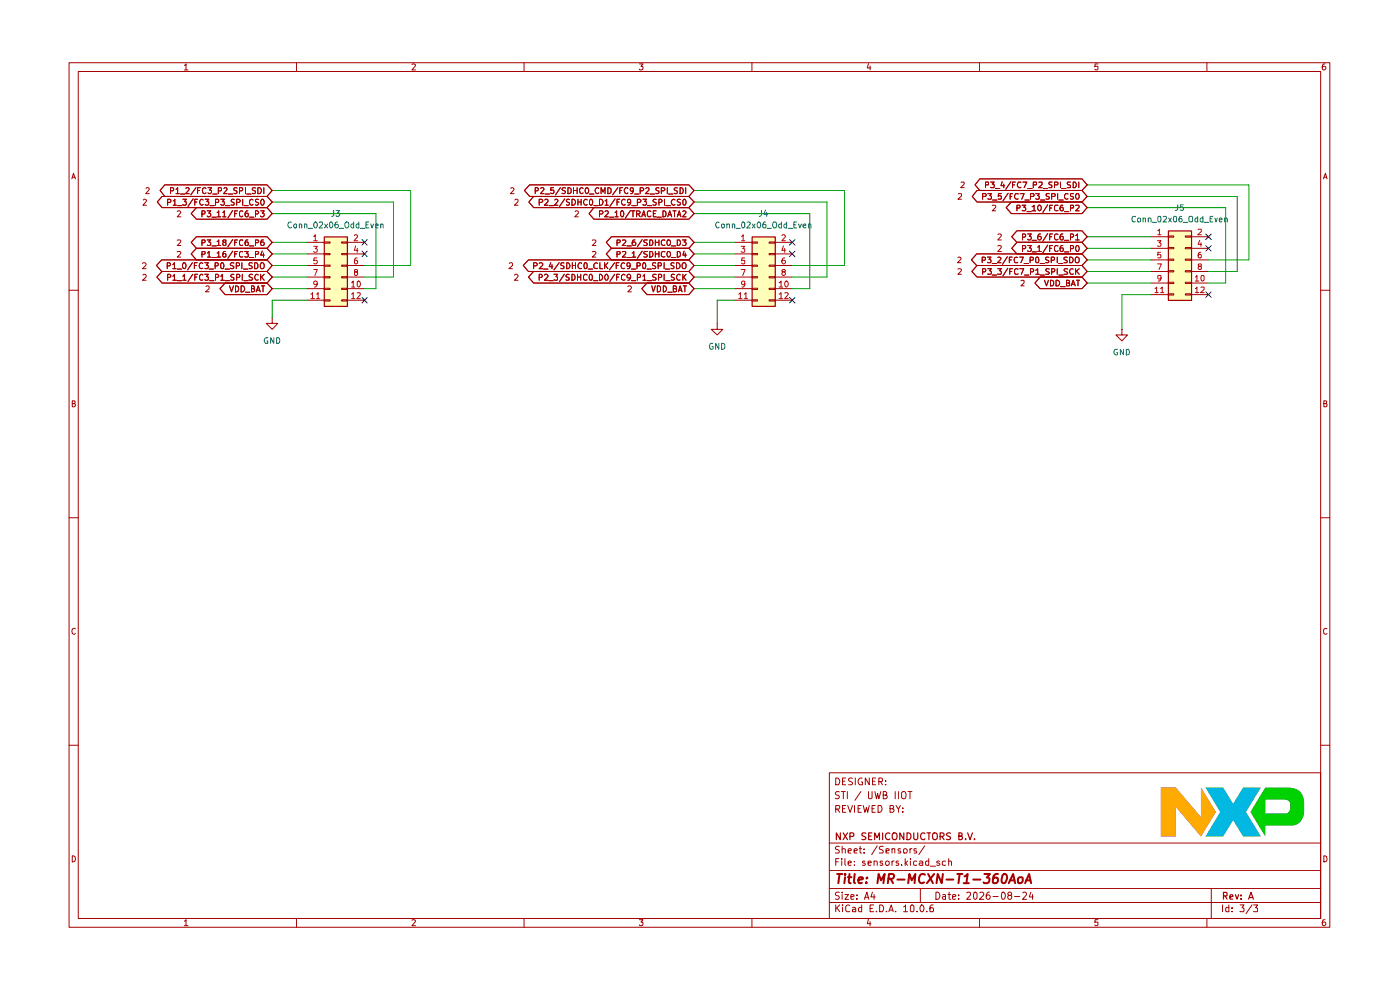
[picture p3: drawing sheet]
(kicad_sch
 (version 20260306)
 (generator "eeschema")
 (generator_version "10.0")
 (paper "A4")
 (title_block
  (title "${TITLE}")
  (date "2026-08-24")
  (rev "${BOARD_REV}")
  (company "${COMPANY}")
  (comment 1 "DESIGNER: ${DESIGNER}")
  (comment 2 "${DEPARTMENT}")
  (comment 3 "REVIEWED BY: ${REVIEWER}"))
 (lib_symbols
  (symbol "Connector_Generic:Conn_02x06_Odd_Even"
   (pin_names
    (offset 1.016) (hide yes)) (exclude_from_sim no) (in_bom yes) (on_board yes)
   (in_pos_files yes)
   (duplicate_pin_numbers_are_jumpers no)
   (property "Reference" "J" (at 1.27 7.62 0) (show_name no) (do_not_autoplace no) (effects (font (size 1.27 1.27))))
   (property "Value" "Conn_02x06_Odd_Even" (at 1.27 -10.16 0) (show_name no) (do_not_autoplace no) (effects (font (size 1.27 1.27))))
   (property "Footprint" "" (at 0 0 0) (show_name no) (do_not_autoplace no) (hide yes) (effects (font (size 1.27 1.27))))
   (property "Datasheet" "" (at 0 0 0) (show_name no) (do_not_autoplace no) (hide yes) (effects (font (size 1.27 1.27))))
   (property "Description" "Generic connector, double row, 02x06, odd/even pin numbering scheme (row 1 odd numbers, row 2 even numbers), script generated (kicad-library-utils/schlib/autogen/connector/)" (at 0 0 0) (show_name no) (do_not_autoplace no) (hide yes) (effects (font (size 1.27 1.27))))
   (symbol "Conn_02x06_Odd_Even_1_1"
    (rectangle (start -1.27 6.35) (end 3.81 -8.89) (stroke (width 0.254) (type default)) (fill (type background)))
    (rectangle (start -1.27 5.207) (end 0 4.953) (stroke (width 0.1524) (type default)) (fill (type none)))
    (rectangle (start -1.27 2.667) (end 0 2.413) (stroke (width 0.1524) (type default)) (fill (type none)))
    (rectangle (start -1.27 0.127) (end 0 -0.127) (stroke (width 0.1524) (type default)) (fill (type none)))
    (rectangle (start -1.27 -2.413) (end 0 -2.667) (stroke (width 0.1524) (type default)) (fill (type none)))
    (rectangle (start -1.27 -4.953) (end 0 -5.207) (stroke (width 0.1524) (type default)) (fill (type none)))
    (rectangle (start -1.27 -7.493) (end 0 -7.747) (stroke (width 0.1524) (type default)) (fill (type none)))
    (rectangle (start 3.81 5.207) (end 2.54 4.953) (stroke (width 0.1524) (type default)) (fill (type none)))
    (rectangle (start 3.81 2.667) (end 2.54 2.413) (stroke (width 0.1524) (type default)) (fill (type none)))
    (rectangle (start 3.81 0.127) (end 2.54 -0.127) (stroke (width 0.1524) (type default)) (fill (type none)))
    (rectangle (start 3.81 -2.413) (end 2.54 -2.667) (stroke (width 0.1524) (type default)) (fill (type none)))
    (rectangle (start 3.81 -4.953) (end 2.54 -5.207) (stroke (width 0.1524) (type default)) (fill (type none)))
    (rectangle (start 3.81 -7.493) (end 2.54 -7.747) (stroke (width 0.1524) (type default)) (fill (type none)))
    (pin passive line (at -5.08 5.08 0) (length 3.81) (name "Pin_1" (effects (font (size 1.27 1.27)))) (number "1" (effects (font (size 1.27 1.27)))))
    (pin passive line (at 7.62 5.08 180) (length 3.81) (name "Pin_2" (effects (font (size 1.27 1.27)))) (number "2" (effects (font (size 1.27 1.27)))))
    (pin passive line (at -5.08 2.54 0) (length 3.81) (name "Pin_3" (effects (font (size 1.27 1.27)))) (number "3" (effects (font (size 1.27 1.27)))))
    (pin passive line (at 7.62 2.54 180) (length 3.81) (name "Pin_4" (effects (font (size 1.27 1.27)))) (number "4" (effects (font (size 1.27 1.27)))))
    (pin passive line (at -5.08 0 0) (length 3.81) (name "Pin_5" (effects (font (size 1.27 1.27)))) (number "5" (effects (font (size 1.27 1.27)))))
    (pin passive line (at 7.62 0 180) (length 3.81) (name "Pin_6" (effects (font (size 1.27 1.27)))) (number "6" (effects (font (size 1.27 1.27)))))
    (pin passive line (at -5.08 -2.54 0) (length 3.81) (name "Pin_7" (effects (font (size 1.27 1.27)))) (number "7" (effects (font (size 1.27 1.27)))))
    (pin passive line (at 7.62 -2.54 180) (length 3.81) (name "Pin_8" (effects (font (size 1.27 1.27)))) (number "8" (effects (font (size 1.27 1.27)))))
    (pin passive line (at -5.08 -5.08 0) (length 3.81) (name "Pin_9" (effects (font (size 1.27 1.27)))) (number "9" (effects (font (size 1.27 1.27)))))
    (pin passive line (at 7.62 -5.08 180) (length 3.81) (name "Pin_10" (effects (font (size 1.27 1.27)))) (number "10" (effects (font (size 1.27 1.27)))))
    (pin passive line (at -5.08 -7.62 0) (length 3.81) (name "Pin_11" (effects (font (size 1.27 1.27)))) (number "11" (effects (font (size 1.27 1.27)))))
    (pin passive line (at 7.62 -7.62 180) (length 3.81) (name "Pin_12" (effects (font (size 1.27 1.27)))) (number "12" (effects (font (size 1.27 1.27))))))
   (embedded_fonts no))
  (symbol "power:GND"
   (power global)
   (pin_numbers (hide yes))
   (pin_names
    (offset 0) (hide yes)) (exclude_from_sim no) (in_bom yes) (on_board yes)
   (in_pos_files yes)
   (duplicate_pin_numbers_are_jumpers no)
   (property "Reference" "#PWR" (at 0 -6.35 0) (show_name no) (do_not_autoplace no) (hide yes) (effects (font (size 1.27 1.27))))
   (property "Value" "GND" (at 0 -3.81 0) (show_name no) (do_not_autoplace no) (effects (font (size 1.27 1.27))))
   (property "Footprint" "" (at 0 0 0) (show_name no) (do_not_autoplace no) (hide yes) (effects (font (size 1.27 1.27))))
   (property "Datasheet" "" (at 0 0 0) (show_name no) (do_not_autoplace no) (hide yes) (effects (font (size 1.27 1.27))))
   (property "Description" "Power symbol creates a global label with name \"GND\" , ground" (at 0 0 0) (show_name no) (do_not_autoplace no) (hide yes) (effects (font (size 1.27 1.27))))
   (symbol "GND_0_1"
    (polyline (pts (xy 0 0) (xy 0 -1.27) (xy 1.27 -1.27) (xy 0 -2.54) (xy -1.27 -1.27) (xy 0 -1.27)) (stroke (width 0) (type default)) (fill (type none))))
   (symbol "GND_1_1"
    (pin power_in line (at 0 0 270) (length 0) (name "" (effects (font (size 1.27 1.27)))) (number "1" (effects (font (size 1.27 1.27))))))
   (embedded_fonts no)))
 (no_connect
  (at 168.91 52.07))
 (no_connect
  (at 168.91 62.23))
 (no_connect
  (at 74.93 52.07))
 (no_connect
  (at 74.93 49.53))
 (no_connect
  (at 168.91 49.53))
 (no_connect
  (at 260.35 50.8))
 (no_connect
  (at 74.93 62.23))
 (no_connect
  (at 260.35 60.96))
 (no_connect
  (at 260.35 48.26))
 (wire
  (pts (xy 54.61 54.61) (xy 62.23 54.61))
  (stroke (width 0) (type default)))
 (wire
  (pts (xy 269.24 53.34) (xy 260.35 53.34))
  (stroke (width 0) (type default)))
 (wire
  (pts (xy 54.61 49.53) (xy 62.23 49.53))
  (stroke (width 0) (type default)))
 (wire
  (pts (xy 62.23 62.23) (xy 54.61 62.23))
  (stroke (width 0) (type default)))
 (wire
  (pts (xy 233.68 48.26) (xy 247.65 48.26))
  (stroke (width 0) (type default)))
 (wire
  (pts (xy 241.3 60.96) (xy 241.3 68.58))
  (stroke (width 0) (type default)))
 (wire
  (pts (xy 233.68 36.83) (xy 269.24 36.83))
  (stroke (width 0) (type default)))
 (wire
  (pts (xy 147.32 49.53) (xy 156.21 49.53))
  (stroke (width 0) (type default)))
 (wire
  (pts (xy 147.32 54.61) (xy 156.21 54.61))
  (stroke (width 0) (type default)))
 (wire
  (pts (xy 172.72 43.18) (xy 172.72 59.69))
  (stroke (width 0) (type default)))
 (wire
  (pts (xy 54.61 40.64) (xy 81.28 40.64))
  (stroke (width 0) (type default)))
 (wire
  (pts (xy 233.68 53.34) (xy 247.65 53.34))
  (stroke (width 0) (type default)))
 (wire
  (pts (xy 54.61 59.69) (xy 62.23 59.69))
  (stroke (width 0) (type default)))
 (wire
  (pts (xy 54.61 52.07) (xy 62.23 52.07))
  (stroke (width 0) (type default)))
 (wire
  (pts (xy 264.16 41.91) (xy 264.16 58.42))
  (stroke (width 0) (type default)))
 (wire
  (pts (xy 266.7 39.37) (xy 266.7 55.88))
  (stroke (width 0) (type default)))
 (wire
  (pts (xy 180.34 38.1) (xy 180.34 54.61))
  (stroke (width 0) (type default)))
 (wire
  (pts (xy 233.68 58.42) (xy 247.65 58.42))
  (stroke (width 0) (type default)))
 (wire
  (pts (xy 147.32 57.15) (xy 156.21 57.15))
  (stroke (width 0) (type default)))
 (wire
  (pts (xy 81.28 40.64) (xy 81.28 57.15))
  (stroke (width 0) (type default)))
 (wire
  (pts (xy 264.16 58.42) (xy 260.35 58.42))
  (stroke (width 0) (type default)))
 (wire
  (pts (xy 85.09 38.1) (xy 85.09 54.61))
  (stroke (width 0) (type default)))
 (wire
  (pts (xy 77.47 43.18) (xy 54.61 43.18))
  (stroke (width 0) (type default)))
 (wire
  (pts (xy 247.65 60.96) (xy 241.3 60.96))
  (stroke (width 0) (type default)))
 (wire
  (pts (xy 233.68 39.37) (xy 266.7 39.37))
  (stroke (width 0) (type default)))
 (wire
  (pts (xy 172.72 59.69) (xy 168.91 59.69))
  (stroke (width 0) (type default)))
 (wire
  (pts (xy 54.61 57.15) (xy 62.23 57.15))
  (stroke (width 0) (type default)))
 (wire
  (pts (xy 233.68 55.88) (xy 247.65 55.88))
  (stroke (width 0) (type default)))
 (wire
  (pts (xy 54.61 38.1) (xy 85.09 38.1))
  (stroke (width 0) (type default)))
 (wire
  (pts (xy 176.53 40.64) (xy 176.53 57.15))
  (stroke (width 0) (type default)))
 (wire
  (pts (xy 147.32 40.64) (xy 176.53 40.64))
  (stroke (width 0) (type default)))
 (wire
  (pts (xy 147.32 59.69) (xy 156.21 59.69))
  (stroke (width 0) (type default)))
 (wire
  (pts (xy 54.61 62.23) (xy 54.61 66.04))
  (stroke (width 0) (type default)))
 (wire
  (pts (xy 266.7 55.88) (xy 260.35 55.88))
  (stroke (width 0) (type default)))
 (wire
  (pts (xy 147.32 43.18) (xy 172.72 43.18))
  (stroke (width 0) (type default)))
 (wire
  (pts (xy 233.68 50.8) (xy 247.65 50.8))
  (stroke (width 0) (type default)))
 (wire
  (pts (xy 81.28 57.15) (xy 74.93 57.15))
  (stroke (width 0) (type default)))
 (wire
  (pts (xy 233.68 41.91) (xy 264.16 41.91))
  (stroke (width 0) (type default)))
 (wire
  (pts (xy 85.09 54.61) (xy 74.93 54.61))
  (stroke (width 0) (type default)))
 (wire
  (pts (xy 152.4 62.23) (xy 152.4 67.31))
  (stroke (width 0) (type default)))
 (wire
  (pts (xy 74.93 59.69) (xy 77.47 59.69))
  (stroke (width 0) (type default)))
 (wire
  (pts (xy 77.47 59.69) (xy 77.47 43.18))
  (stroke (width 0) (type default)))
 (wire
  (pts (xy 156.21 62.23) (xy 152.4 62.23))
  (stroke (width 0) (type default)))
 (wire
  (pts (xy 147.32 38.1) (xy 180.34 38.1))
  (stroke (width 0) (type default)))
 (wire
  (pts (xy 147.32 52.07) (xy 156.21 52.07))
  (stroke (width 0) (type default)))
 (wire
  (pts (xy 176.53 57.15) (xy 168.91 57.15))
  (stroke (width 0) (type default)))
 (wire
  (pts (xy 180.34 54.61) (xy 168.91 54.61))
  (stroke (width 0) (type default)))
 (wire
  (pts (xy 269.24 36.83) (xy 269.24 53.34))
  (stroke (width 0) (type default)))
 (global_label "P2_1{slash}SDHC0_D4"
  (shape bidirectional)
  (at 147.32 52.07 180)
  (fields_autoplaced yes)
  (effects (font (size 1.27 1.27)) (justify right))
  (property "Intersheetrefs" "${INTERSHEET_REFS}" (at 127.4998 52.07 0) (show_name no) (do_not_autoplace no) (effects (font (size 1.27 1.27)) (justify right))))
 (global_label "P1_1{slash}FC3_P1_SPI_SCK"
  (shape bidirectional)
  (at 54.61 57.15 180)
  (fields_autoplaced yes)
  (effects (font (size 1.27 1.27)) (justify right))
  (property "Intersheetrefs" "${INTERSHEET_REFS}" (at 28.7422 57.15 0) (show_name no) (do_not_autoplace no) (effects (font (size 1.27 1.27)) (justify right))))
 (global_label "P3_18{slash}FC6_P6"
  (shape bidirectional)
  (at 54.61 49.53 180)
  (fields_autoplaced yes)
  (effects (font (size 1.27 1.27)) (justify right))
  (property "Intersheetrefs" "${INTERSHEET_REFS}" (at 36.3017 49.53 0) (show_name no) (do_not_autoplace no) (effects (font (size 1.27 1.27)) (justify right))))
 (global_label "P1_2{slash}FC3_P2_SPI_SDI"
  (shape bidirectional)
  (at 54.61 38.1 180)
  (fields_autoplaced yes)
  (effects (font (size 1.27 1.27)) (justify right))
  (property "Intersheetrefs" "${INTERSHEET_REFS}" (at 29.4074 38.1 0) (show_name no) (do_not_autoplace no) (effects (font (size 1.27 1.27)) (justify right))))
 (global_label "P3_6{slash}FC6_P1"
  (shape bidirectional)
  (at 233.68 48.26 180)
  (fields_autoplaced yes)
  (effects (font (size 1.27 1.27)) (justify right))
  (property "Intersheetrefs" "${INTERSHEET_REFS}" (at 216.5812 48.26 0) (show_name no) (do_not_autoplace no) (effects (font (size 1.27 1.27)) (justify right))))
 (global_label "P2_6{slash}SDHC0_D3"
  (shape bidirectional)
  (at 147.32 49.53 180)
  (fields_autoplaced yes)
  (effects (font (size 1.27 1.27)) (justify right))
  (property "Intersheetrefs" "${INTERSHEET_REFS}" (at 127.4998 49.53 0) (show_name no) (do_not_autoplace no) (effects (font (size 1.27 1.27)) (justify right))))
 (global_label "P2_2/SDHC0_D1/FC9_P3_SPI_CS0"
  (shape bidirectional)
  (at 147.32 40.64 180)
  (fields_autoplaced yes)
  (effects (font (size 1.27 1.27)) (justify right))
  (property "Intersheetrefs" "${INTERSHEET_REFS}" (at 110.4456 40.64 0) (show_name no) (do_not_autoplace no) (effects (font (size 1.27 1.27)) (justify right))))
 (global_label "P2_10{slash}TRACE_DATA2"
  (shape bidirectional)
  (at 147.32 43.18 180)
  (fields_autoplaced yes)
  (effects (font (size 1.27 1.27)) (justify right))
  (property "Intersheetrefs" "${INTERSHEET_REFS}" (at 123.6898 43.18 0) (show_name no) (do_not_autoplace no) (effects (font (size 1.27 1.27)) (justify right))))
 (global_label "P3_2{slash}FC7_P0_SPI_SDO"
  (shape bidirectional)
  (at 233.68 53.34 180)
  (fields_autoplaced yes)
  (effects (font (size 1.27 1.27)) (justify right))
  (property "Intersheetrefs" "${INTERSHEET_REFS}" (at 207.7517 53.34 0) (show_name no) (do_not_autoplace no) (effects (font (size 1.27 1.27)) (justify right))))
 (global_label "P1_3{slash}FC3_P3_SPI_CS0"
  (shape bidirectional)
  (at 54.61 40.64 180)
  (fields_autoplaced yes)
  (effects (font (size 1.27 1.27)) (justify right))
  (property "Intersheetrefs" "${INTERSHEET_REFS}" (at 28.8027 40.64 0) (show_name no) (do_not_autoplace no) (effects (font (size 1.27 1.27)) (justify right))))
 (global_label "P3_10{slash}FC6_P2"
  (shape bidirectional)
  (at 233.68 41.91 180)
  (fields_autoplaced yes)
  (effects (font (size 1.27 1.27)) (justify right))
  (property "Intersheetrefs" "${INTERSHEET_REFS}" (at 215.3717 41.91 0) (show_name no) (do_not_autoplace no) (effects (font (size 1.27 1.27)) (justify right))))
 (global_label "P3_4{slash}FC7_P2_SPI_SDI"
  (shape bidirectional)
  (at 233.68 36.83 180)
  (fields_autoplaced yes)
  (effects (font (size 1.27 1.27)) (justify right))
  (property "Intersheetrefs" "${INTERSHEET_REFS}" (at 208.4774 36.83 0) (show_name no) (do_not_autoplace no) (effects (font (size 1.27 1.27)) (justify right))))
 (global_label "P3_1{slash}FC6_P0"
  (shape bidirectional)
  (at 233.68 50.8 180)
  (fields_autoplaced yes)
  (effects (font (size 1.27 1.27)) (justify right))
  (property "Intersheetrefs" "${INTERSHEET_REFS}" (at 216.5812 50.8 0) (show_name no) (do_not_autoplace no) (effects (font (size 1.27 1.27)) (justify right))))
 (global_label "VDD_BAT"
  (shape bidirectional)
  (at 54.61 59.69 180)
  (fields_autoplaced yes)
  (effects (font (size 1.27 1.27)) (justify right))
  (property "Intersheetrefs" "${INTERSHEET_REFS}" (at 42.5911 59.69 0) (show_name no) (do_not_autoplace no) (effects (font (size 1.27 1.27)) (justify right))))
 (global_label "P2_3/SDHC0_D0/FC9_P1_SPI_SCK"
  (shape bidirectional)
  (at 147.32 57.15 180)
  (fields_autoplaced yes)
  (effects (font (size 1.27 1.27)) (justify right))
  (property "Intersheetrefs" "${INTERSHEET_REFS}" (at 110.3851 57.15 0) (show_name no) (do_not_autoplace no) (effects (font (size 1.27 1.27)) (justify right))))
 (global_label "P2_4/SDHC0_CLK/FC9_P0_SPI_SDO"
  (shape bidirectional)
  (at 147.32 54.61 180)
  (fields_autoplaced yes)
  (effects (font (size 1.27 1.27)) (justify right))
  (property "Intersheetrefs" "${INTERSHEET_REFS}" (at 109.236 54.61 0) (show_name no) (do_not_autoplace no) (effects (font (size 1.27 1.27)) (justify right))))
 (global_label "P1_0{slash}FC3_P0_SPI_SDO"
  (shape bidirectional)
  (at 54.61 54.61 180)
  (fields_autoplaced yes)
  (effects (font (size 1.27 1.27)) (justify right))
  (property "Intersheetrefs" "${INTERSHEET_REFS}" (at 28.6817 54.61 0) (show_name no) (do_not_autoplace no) (effects (font (size 1.27 1.27)) (justify right))))
 (global_label "P3_11{slash}FC6_P3"
  (shape bidirectional)
  (at 54.61 43.18 180)
  (fields_autoplaced yes)
  (effects (font (size 1.27 1.27)) (justify right))
  (property "Intersheetrefs" "${INTERSHEET_REFS}" (at 36.3017 43.18 0) (show_name no) (do_not_autoplace no) (effects (font (size 1.27 1.27)) (justify right))))
 (global_label "VDD_BAT"
  (shape bidirectional)
  (at 233.68 58.42 180)
  (fields_autoplaced yes)
  (effects (font (size 1.27 1.27)) (justify right))
  (property "Intersheetrefs" "${INTERSHEET_REFS}" (at 221.6611 58.42 0) (show_name no) (do_not_autoplace no) (effects (font (size 1.27 1.27)) (justify right))))
 (global_label "P2_5/SDHC0_CMD/FC9_P2_SPI_SDI"
  (shape bidirectional)
  (at 147.32 38.1 180)
  (fields_autoplaced yes)
  (effects (font (size 1.27 1.27)) (justify right))
  (property "Intersheetrefs" "${INTERSHEET_REFS}" (at 109.5384 38.1 0) (show_name no) (do_not_autoplace no) (effects (font (size 1.27 1.27)) (justify right))))
 (global_label "P3_5{slash}FC7_P3_SPI_CS0"
  (shape bidirectional)
  (at 233.68 39.37 180)
  (fields_autoplaced yes)
  (effects (font (size 1.27 1.27)) (justify right))
  (property "Intersheetrefs" "${INTERSHEET_REFS}" (at 207.8727 39.37 0) (show_name no) (do_not_autoplace no) (effects (font (size 1.27 1.27)) (justify right))))
 (global_label "P1_16{slash}FC3_P4"
  (shape bidirectional)
  (at 54.61 52.07 180)
  (fields_autoplaced yes)
  (effects (font (size 1.27 1.27)) (justify right))
  (property "Intersheetrefs" "${INTERSHEET_REFS}" (at 36.3017 52.07 0) (show_name no) (do_not_autoplace no) (effects (font (size 1.27 1.27)) (justify right))))
 (global_label "VDD_BAT"
  (shape bidirectional)
  (at 147.32 59.69 180)
  (fields_autoplaced yes)
  (effects (font (size 1.27 1.27)) (justify right))
  (property "Intersheetrefs" "${INTERSHEET_REFS}" (at 135.3011 59.69 0) (show_name no) (do_not_autoplace no) (effects (font (size 1.27 1.27)) (justify right))))
 (global_label "P3_3{slash}FC7_P1_SPI_SCK"
  (shape bidirectional)
  (at 233.68 55.88 180)
  (fields_autoplaced yes)
  (effects (font (size 1.27 1.27)) (justify right))
  (property "Intersheetrefs" "${INTERSHEET_REFS}" (at 207.8122 55.88 0) (show_name no) (do_not_autoplace no) (effects (font (size 1.27 1.27)) (justify right))))
 (symbol
  (lib_id "power:GND")
  (at 54.61 66.04 0)
  (unit 1)
  (body_style 1)
  (exclude_from_sim no)
  (in_bom yes)
  (on_board yes)
  (in_pos_files yes)
  (dnp no)
  (fields_autoplaced yes)
  (property "Reference" "#PWR046" (at 54.61 72.39 0) (hide yes) (show_name no) (do_not_autoplace no) (effects (font (size 1.27 1.27))))
  (property "Value" "GND" (at 54.61 71.12 0) (show_name no) (do_not_autoplace no) (effects (font (size 1.27 1.27))))
  (property "Footprint" "" (at 54.61 66.04 0) (hide yes) (show_name no) (do_not_autoplace no) (effects (font (size 1.27 1.27))))
  (property "Datasheet" "" (at 54.61 66.04 0) (hide yes) (show_name no) (do_not_autoplace no) (effects (font (size 1.27 1.27))))
  (property "Description" "Power symbol creates a global label with name \"GND\" , ground" (at 54.61 66.04 0) (hide yes) (show_name no) (do_not_autoplace no) (effects (font (size 1.27 1.27))))
  (pin "1"))
 (symbol
  (lib_id "Connector_Generic:Conn_02x06_Odd_Even")
  (at 252.73 53.34 0)
  (unit 1)
  (body_style 1)
  (exclude_from_sim no)
  (in_bom yes)
  (on_board yes)
  (in_pos_files yes)
  (dnp no)
  (fields_autoplaced yes)
  (property "Reference" "J5" (at 254 41.91 0) (show_name no) (do_not_autoplace no) (effects (font (size 1.27 1.27))))
  (property "Value" "Conn_02x06_Odd_Even" (at 254 44.45 0) (show_name no) (do_not_autoplace no) (effects (font (size 1.27 1.27))))
  (property "Footprint" "Connector_PinSocket_2.54mm:PinSocket_2x06_P2.54mm_Vertical_SMD" (at 252.73 53.34 0) (hide yes) (show_name no) (do_not_autoplace no) (effects (font (size 1.27 1.27))))
  (property "Datasheet" "" (at 252.73 53.34 0) (hide yes) (show_name no) (do_not_autoplace no) (effects (font (size 1.27 1.27))))
  (property "Description" "Generic connector, double row, 02x06, odd/even pin numbering scheme (row 1 odd numbers, row 2 even numbers), script generated (kicad-library-utils/schlib/autogen/connector/)" (at 252.73 53.34 0) (hide yes) (show_name no) (do_not_autoplace no) (effects (font (size 1.27 1.27))))
  (pin "12")
  (pin "1")
  (pin "2")
  (pin "10")
  (pin "7")
  (pin "4")
  (pin "8")
  (pin "3")
  (pin "9")
  (pin "11")
  (pin "5")
  (pin "6"))
 (symbol
  (lib_id "power:GND")
  (at 241.3 68.58 0)
  (unit 1)
  (body_style 1)
  (exclude_from_sim no)
  (in_bom yes)
  (on_board yes)
  (in_pos_files yes)
  (dnp no)
  (fields_autoplaced yes)
  (property "Reference" "#PWR048" (at 241.3 74.93 0) (hide yes) (show_name no) (do_not_autoplace no) (effects (font (size 1.27 1.27))))
  (property "Value" "GND" (at 241.3 73.66 0) (show_name no) (do_not_autoplace no) (effects (font (size 1.27 1.27))))
  (property "Footprint" "" (at 241.3 68.58 0) (hide yes) (show_name no) (do_not_autoplace no) (effects (font (size 1.27 1.27))))
  (property "Datasheet" "" (at 241.3 68.58 0) (hide yes) (show_name no) (do_not_autoplace no) (effects (font (size 1.27 1.27))))
  (property "Description" "Power symbol creates a global label with name \"GND\" , ground" (at 241.3 68.58 0) (hide yes) (show_name no) (do_not_autoplace no) (effects (font (size 1.27 1.27))))
  (pin "1"))
 (symbol
  (lib_id "Connector_Generic:Conn_02x06_Odd_Even")
  (at 67.31 54.61 0)
  (unit 1)
  (body_style 1)
  (exclude_from_sim no)
  (in_bom yes)
  (on_board yes)
  (in_pos_files yes)
  (dnp no)
  (fields_autoplaced yes)
  (property "Reference" "J3" (at 68.58 43.18 0) (show_name no) (do_not_autoplace no) (effects (font (size 1.27 1.27))))
  (property "Value" "Conn_02x06_Odd_Even" (at 68.58 45.72 0) (show_name no) (do_not_autoplace no) (effects (font (size 1.27 1.27))))
  (property "Footprint" "Connector_PinSocket_2.54mm:PinSocket_2x06_P2.54mm_Vertical_SMD" (at 67.31 54.61 0) (hide yes) (show_name no) (do_not_autoplace no) (effects (font (size 1.27 1.27))))
  (property "Datasheet" "" (at 67.31 54.61 0) (hide yes) (show_name no) (do_not_autoplace no) (effects (font (size 1.27 1.27))))
  (property "Description" "Generic connector, double row, 02x06, odd/even pin numbering scheme (row 1 odd numbers, row 2 even numbers), script generated (kicad-library-utils/schlib/autogen/connector/)" (at 67.31 54.61 0) (hide yes) (show_name no) (do_not_autoplace no) (effects (font (size 1.27 1.27))))
  (pin "12")
  (pin "1")
  (pin "2")
  (pin "10")
  (pin "7")
  (pin "4")
  (pin "8")
  (pin "3")
  (pin "9")
  (pin "11")
  (pin "5")
  (pin "6"))
 (symbol
  (lib_id "power:GND")
  (at 152.4 67.31 0)
  (unit 1)
  (body_style 1)
  (exclude_from_sim no)
  (in_bom yes)
  (on_board yes)
  (in_pos_files yes)
  (dnp no)
  (fields_autoplaced yes)
  (property "Reference" "#PWR047" (at 152.4 73.66 0) (hide yes) (show_name no) (do_not_autoplace no) (effects (font (size 1.27 1.27))))
  (property "Value" "GND" (at 152.4 72.39 0) (show_name no) (do_not_autoplace no) (effects (font (size 1.27 1.27))))
  (property "Footprint" "" (at 152.4 67.31 0) (hide yes) (show_name no) (do_not_autoplace no) (effects (font (size 1.27 1.27))))
  (property "Datasheet" "" (at 152.4 67.31 0) (hide yes) (show_name no) (do_not_autoplace no) (effects (font (size 1.27 1.27))))
  (property "Description" "Power symbol creates a global label with name \"GND\" , ground" (at 152.4 67.31 0) (hide yes) (show_name no) (do_not_autoplace no) (effects (font (size 1.27 1.27))))
  (pin "1"))
 (symbol
  (lib_id "Connector_Generic:Conn_02x06_Odd_Even")
  (at 161.29 54.61 0)
  (unit 1)
  (body_style 1)
  (exclude_from_sim no)
  (in_bom yes)
  (on_board yes)
  (in_pos_files yes)
  (dnp no)
  (fields_autoplaced yes)
  (property "Reference" "J4" (at 162.56 43.18 0) (show_name no) (do_not_autoplace no) (effects (font (size 1.27 1.27))))
  (property "Value" "Conn_02x06_Odd_Even" (at 162.56 45.72 0) (show_name no) (do_not_autoplace no) (effects (font (size 1.27 1.27))))
  (property "Footprint" "Connector_PinSocket_2.54mm:PinSocket_2x06_P2.54mm_Vertical_SMD" (at 161.29 54.61 0) (hide yes) (show_name no) (do_not_autoplace no) (effects (font (size 1.27 1.27))))
  (property "Datasheet" "" (at 161.29 54.61 0) (hide yes) (show_name no) (do_not_autoplace no) (effects (font (size 1.27 1.27))))
  (property "Description" "Generic connector, double row, 02x06, odd/even pin numbering scheme (row 1 odd numbers, row 2 even numbers), script generated (kicad-library-utils/schlib/autogen/connector/)" (at 161.29 54.61 0) (hide yes) (show_name no) (do_not_autoplace no) (effects (font (size 1.27 1.27))))
  (pin "12")
  (pin "1")
  (pin "2")
  (pin "10")
  (pin "7")
  (pin "4")
  (pin "8")
  (pin "3")
  (pin "9")
  (pin "11")
  (pin "5")
  (pin "6")))
